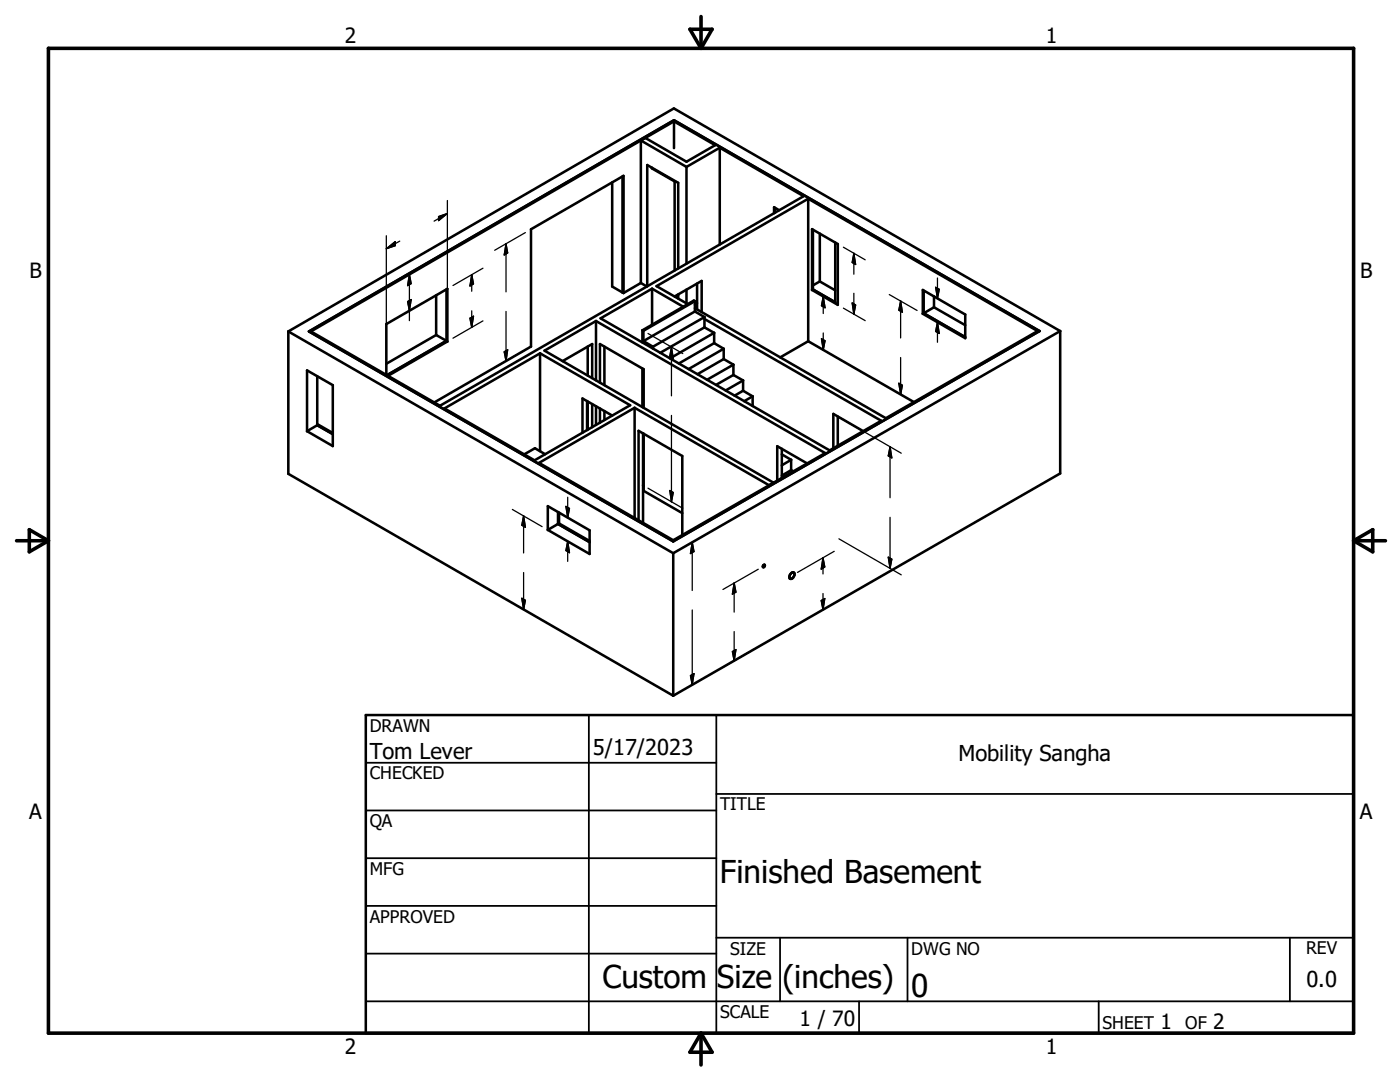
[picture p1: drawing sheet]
<svg xmlns="http://www.w3.org/2000/svg" width="279mm" height="216mm" viewBox="0 0 279 216" stroke-linecap="round" stroke-linejoin="round" font-family="sans-serif">
<g fill="none" stroke="#000" stroke-width=".51">
<path d="M122.2 36.4v20.8l2 1.2M124.2 35.2v23.2M127.9 28l-65.9 38.1 25.8 14.9 72.6-41.9-16.8-9.6M127.9 28l9.1 5.3M127.9 28v28.5M130.1 33.4v.2l4.5 2.6M134.5 24.2l8.2 4.8-5.7 3.3-8.2-4.8-.9 .5M134.5 24.2v5.4M134.5 24.2l-6.6 3.8M134.6 36.2v17.8M134.8 36.2h-.2M137 33.3v19.3"/>
<path d="M143.6 29.5l-6.6 3.8M143.6 29.5v19.3M161.3 39.7l45.8 26.4-30.3 17.4-38.1-22M161.3 39.7l-30.3 17.4 6.3 3.6M161.3 39.7v28.4M87 58.9v7.9M89.1 57.7v10.3M124.2 58.4l.2 .1M124.4 58.5v-23.4l-18.4 10.6v23.5l-19.3 11.1M127.9 56.5l1.2 .7M127.9 56.5l-3.5 2M130.1 57.6l6.3 3.6"/>
<path d="M130.1 57.6l-10.2 5.9 45.7 26.4 10.3-5.9-35.3-20.4M130.1 57.6v7.2M134.6 59.2l5.4-3.1v6.2M135.4 58.9l-.6 .3M135.4 53.6v-17.1l-6.2-3.6v24.2M135.4 58.7v.9M137 57.8v2.7M139.1 56.6v5.1M154.7 41.5v.9M155.5 41.9l-1-.5v1.2M162.1 45.7l5.1 3v12.1l-5.1-2.9zM162.2 45.9v11.9"/>
<path d="M162.2 57.8l-.1 .1M163.6 46.6v9.6M163.6 56.2l-1.4 .7M163.6 56.2l3.1 1.7M166.7 48.4v11.9l-4.5-2.5M184.2 57.9l8.4 4.9v4.7l-8.4-4.9zM184.3 58v4.5M186.4 59.2v2.1M57.5 66.1v28.4l76.9 44.3M57.5 66.1l76.9 44.3M61.3 73.9l5.1 3v12.1l-5.1-3zM61.7 66.1l72.8-42.1 73 42.1-73.1 41.9z"/>
<path d="M63.3 75.1v9.7M87 66.8l-9.9 5.8M87 66.8l2.1 1.2M89.1 68l-11.9 6.9M89.1 68l.2 .1M89.3 68.1v-10.5l-12.2 7.1v10.1M89.3 68.1l-11.9 6.9M107.8 70.5v19.5M112.3 72.1l5.9-3.5v6.9M117.3 69.2v5.7M118.9 64.1l-10.2 5.9 45.7 26.3-.9 .5M118.9 64.1l45.8 26.3-11.2 6.4"/>
<path d="M118.9 64.1v11.8M119.7 76.3v-7.7l8.8 5.1v7.7M120.6 69.2v7.7M128.2 65.9v2.4M128.2 73.5v7.7M128.2 65.9l.2 .1M128.4 66v2.1M128.4 68.1l1.9 1.1M130.3 69.2v.4M138.7 60.1l-.2-.1-10.3 5.9M138.7 60.1l-10.3 5.9M138.7 60.1v2.1"/>
<path d="M138.7 62.2l-10.3 5.9M138.7 62.2l1.9 1.1M139.1 60.5l-.4 .3M140.6 63.3l-10.3 5.9M140.6 63.3v2M140.6 65.3l-8.8 5.1M140.6 65.3l1.9 1.1M142.5 66.4l-8.8 5.1M142.5 66.4v2.1M142.5 68.5l-7 4M142.5 68.5l1.9 1.1M144.4 69.6l-7 4.1"/>
<path d="M144.4 69.6v2M144.4 71.6l-5.2 3.1M144.4 71.6l2 1.2M146.4 72.8l-5.3 3M146.4 72.8v2M146.4 74.8l-3.5 2M146.4 74.8l1.9 1.1M148.3 75.9l-3.5 2M148.3 75.9v2.1M148.3 78l-1.7 1M148.3 78l1.9 1.1M150.2 79.1l-1.7 .9"/>
<path d="M150.2 79.1v1.9M161.3 68.1l-5.6 3.2M161.3 68.1l21.1 12.1M184.3 62.5l8.3 4.8M184.3 62.5l-.1 .1M186.4 61.3l-2.1 1.2M186.4 61.3l6.2 3.6M211.6 66.1l-77.1-44.5-77 44.5M211.6 66.1v28.4l-77.2 44.3M211.6 66.1l-77.2 44.3M63.3 84.8l-2 1.2M63.3 84.8l3.1 1.8"/>
<path d="M63.3 84.6l3.1 1.8M88.7 81.5l19.1-11 18 10.4-19.1 11zM108.8 90.6l-2-1.2-2.2 1.3M117.2 80v5.8M117.3 80.1v5.6M118.2 80.6v4.6M118.9 81.1v3.7M119.7 81.5v2.8M120.6 82v1.8M122.2 82.9l-6-3.4v6.8M126.7 81.4l-19.1 11 26.8 15.4 19.1-11M126.7 81.4v22"/>
<path d="M126.7 81.4l26.8 15.4M128.3 86.5v17.8M128.3 96.9h.2M128.5 86.5v11.4l7.7 4.5M156 89.5v5.9M156 90.7l1.9 1.1M157.9 91.8l-1.9 1M157.9 91.8v2M157.9 93.8l-1.9 1.1M157.9 93.8l.4 .3M161.1 92.5l-6-3.5v6.9M167.2 83.1v5.9"/>
<path d="M172.3 86l-6-3.4v6.9M109.3 101l8.4 4.8v4.7l-8.4-4.8zM111.4 102.2v2.3M111.4 104.5l-2.1 1.2M111.4 104.5l6.3 3.7M111.6 102.3v2.1M111.6 104.4l-.2 .1M111.6 104.4l6.1 3.5M127.4 103.8v-17.8l8.8 5v15.8M134.4 110.4v28.4M152.4 112.7h.1a.22 .22 0 0 1 .1 .3 .22 .22 0 0 1-.4 .1zM157.8 114.5l.5-.3a.73 .73 0 0 1 .2 .7 .73 .73 0 0 1-.5 .6h-.2a.59 .59 0 0 1-.3-.5 .59 .59 0 0 1 .3-.5z"/>
<path d="M73 142.7h197.1v63.5h-197.1z"/>
</g>
<circle cx="154.4" cy="96.3" r=".25" fill="#000"/>
<path d="M9.7 9.6h260.4v196.6h-260.4zM137.7 5.8h4.4l-2.2 3.8zM139.9 3.3v6.3M3.3 107.9h6.4M5.8 105.7l3.9 2.2-3.9 2.2zM270.1 107.9h6.4M270.1 107.9l3.9-2.2v4.4zM139.9 206.2v6.3M139.9 206.2l2.2 3.8h-4.4z" fill="none" stroke="#000" stroke-width=".71"/>
<g fill="none" stroke="#000" stroke-width=".36">
<path d="M73 152.2h70M117.5 142.7v63.5M143 158.4h127.1M143 142.7v63.5M73 161.7h70M73 171.2h70M73 180.8h70M73 190.3h70M73 199.8h197.1M143 187.1h127.1M155.7 187.1v12.7M171.4 199.8v6.4"/>
<path d="M181.1 187.1v12.7M219.3 199.8v6.4M257.4 187.1v12.7"/>
</g>
<g fill="none" stroke="#000" stroke-width=".25">
<path d="M77.1 49.6l1.8-1.4v.8zM77.1 47v26.9M79.8 48.1l-2.7 1.5M81.7 54.8v9.2M81.7 54.8l.4 1.8-.8 .4zM87.5 43.2l1.8-.6-1.8 1.4zM89.3 42.6l-2.7 1.5M89.3 40v26.8M94.1 54.8v3.3M94.1 54.8l.4 1.8-.7 .5zM96.4 53.5l-6 3.5M101 48.6v9.6"/>
<path d="M101 48.6l.3 1.9-.7 .4zM104.9 46.4l-6.2 3.5M164.3 59.2v3.4M164.3 59.2l.4 2.2-.8-.4zM168.3 49.3l4.4 2.5M170.4 50.5v4.2M170.4 58.5v4.2M170.4 50.5l.4 2.3-.7-.4zM177.5 58.8l5.5 3.1M186.7 57.3l.7 .4-.3 1.9zM187.1 55.5v4.1M81.3 60.2l.8-.4-.4 2.2z"/>
<path d="M93.8 63.5l.7-.4-.4 2.2zM94.1 62v3.3M96.4 64l-6 3.5M100.6 70.2l.7-.4-.3 2.2zM101 62.2v9.8M104.9 69.8l-6.2 3.5M129.3 66.5l7 4.1M134 69.3v9.7M134 69.3l.4 2.2-.7-.4zM163.9 67.6l.8 .4-.4 1.8zM164.3 66.4v3.4M168.3 61.5l4.4 2.5"/>
<path d="M170.1 60.4l.7 .5-.4 1.8zM179.4 76.5l.7 .4-.4 1.8zM179.7 60.1v7.3M179.7 71.3v7.4M179.7 60.1l.4 2.2-.7-.4zM187.1 64.3v4M187.1 64.3l.3 2.2-.7-.4zM113.3 99.2v4.1M129.3 97.4l7 4M133.7 97.9l.7 .4-.4 1.8zM134 82.9v17.2M167.4 83.2l12.5 7.2"/>
<path d="M177.6 89.1v10.2M177.6 89.1l.4 2.3-.7-.4zM102.3 101.7l5.9 3.4M104.1 119.4l.8 .4-.4 1.8zM104.5 102.9v7.4M104.5 114.2v7.4M104.5 102.9l.4 2.3-.8-.4zM112.9 101l.8 .5-.4 1.8zM113.3 108v4M113.3 108l.4 2.3-.8-.4zM138.1 108.2v9.6M138.1 108.2l.4 1.9-.7 .4z"/>
<path d="M146.5 116.3v5.8M146.5 116.3l.4 1.9-.7 .4zM151.3 113.6l-7 4M163.9 119.8l.7-.4-.4 2.3zM164.2 111.3v3.2M164.2 118.4v3.3M164.2 111.3l.4 1.8-.7 .5zM166.5 110l-7.3 4.2M167.4 107.5l12.5 7.2M177.3 111.2l.7 .4-.4 1.8zM177.6 103.2v10.2M137.8 134.8l.7-.4-.4 2.2z"/>
<path d="M138.1 121.7v14.9M146.2 130l.7-.4-.4 2.2zM146.5 126v5.8M150.8 129.4l-6.5 3.7"/>
</g>
<g fill="#000" stroke="#000" stroke-width=".25">
<path d="M77.1 49.6l1.8-1.4v.8zM81.7 54.8l.4 1.8-.8 .4zM87.5 43.2l1.8-.6-1.8 1.4zM94.1 54.8l.4 1.8-.7 .5zM101 48.6l.3 1.9-.7 .4zM170.4 50.5l.4 2.3-.7-.4zM186.7 57.3l.7 .4-.3 1.9zM81.3 60.2l.8-.4-.4 2.2zM93.8 63.5l.7-.4-.4 2.2zM100.6 70.2l.7-.4-.3 2.2zM134 69.3l.4 2.2-.7-.4zM163.9 67.6l.8 .4-.4 1.8z"/>
<path d="M164.3 59.2l.4 2.2-.8-.4zM170.1 60.4l.7 .5-.4 1.8zM179.4 76.5l.7 .4-.4 1.8zM179.7 60.1l.4 2.2-.7-.4zM187.1 64.3l.3 2.2-.7-.4zM133.7 97.9l.7 .4-.4 1.8zM177.6 89.1l.4 2.3-.7-.4zM104.1 119.4l.8 .4-.4 1.8zM104.5 102.9l.4 2.3-.8-.4zM112.9 101l.8 .5-.4 1.8zM113.3 108l.4 2.3-.8-.4zM138.1 108.2l.4 1.9-.7 .4z"/>
<path d="M146.5 116.3l.4 1.9-.7 .4zM163.9 119.8l.7-.4-.4 2.3zM164.2 111.3l.4 1.8-.7 .5zM177.3 111.2l.7 .4-.4 1.8zM137.8 134.8l.7-.4-.4 2.2zM146.2 130l.7-.4-.4 2.2z"/>
</g>
<g font-size="6.3">
<text x="143.7" y="176.1">Finished Basement</text>
<text x="120.2" y="197.1">Custom Size (inches)</text>
<text x="181.9" y="198.9">0</text>
</g>
<g font-size="4.4">
<text x="73.8" y="151.4">Tom Lever</text>
<text x="118.3" y="150.7">5/17/2023</text>
<text x="191.3" y="151.8">Mobility Sangha</text>
<text x="260.7" y="196.9">0.0</text>
</g>
<g font-size="4.2">
<text x="68.8" y="8.6">2</text>
<text x="208.7" y="8.6">1</text>
<text x="5.9" y="55.5">B</text>
<text x="271.4" y="55.5">B</text>
<text x="5.8" y="163.4">A</text>
<text x="271.4" y="163.4">A</text>
<text x="159.6" y="204.7">1 / 70</text>
<text x="231.6" y="205.3">1</text>
<text x="242.1" y="205.3">2</text>
<text x="68.8" y="210.2">2</text>
<text x="208.7" y="210.2">1</text>
</g>
<g font-size="3.5">
<text x="73.8" y="146">DRAWN</text>
<text x="73.8" y="155.5">CHECKED</text>
<text x="143.7" y="161.7">TITLE</text>
<text x="73.8" y="165.1">QA</text>
<text x="73.8" y="174.6">MFG</text>
<text x="73.8" y="184.1">APPROVED</text>
<text x="145.7" y="190.5">SIZE</text>
<text x="181.9" y="190.5">DWG NO</text>
<text x="260.6" y="190.4">REV</text>
<text x="143.7" y="203.1">SCALE</text>
<text x="220" y="205.3">SHEET</text>
<text x="236.5" y="205.3">OF</text>
</g>
</svg>
